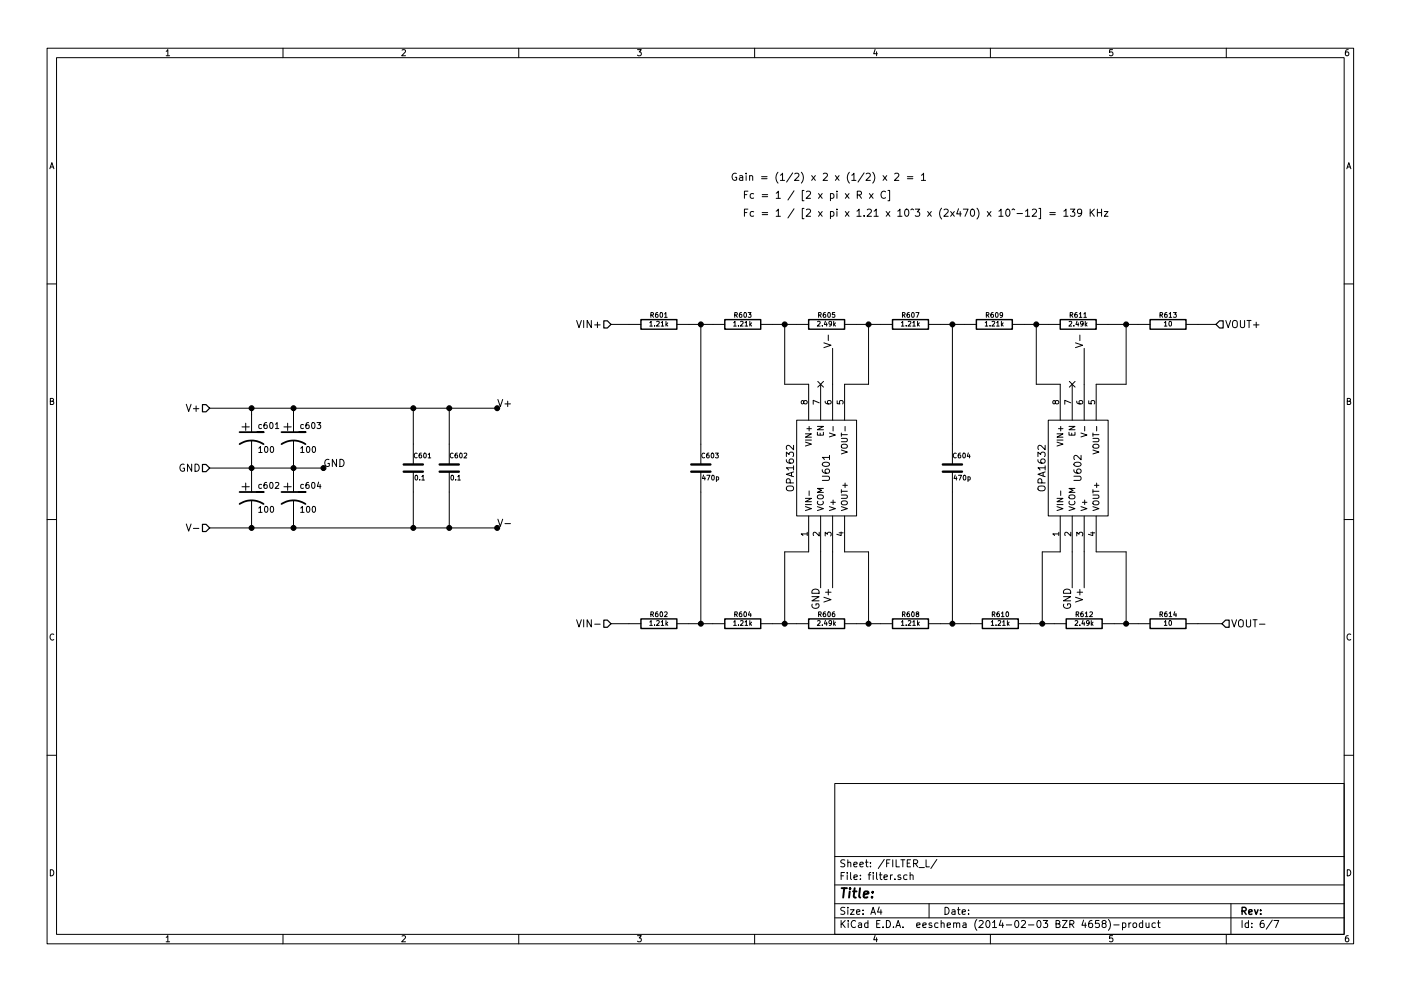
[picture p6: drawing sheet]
EESchema Schematic File Version 2
LIBS:conn_gosselin
LIBS:ti_gosselin
LIBS:oscillator_gosselin
LIBS:power
LIBS:device
LIBS:conn
LIBS:microchip_gosselin
LIBS:linear_technology_gosselin
LIBS:led_gosselin
LIBS:wolfson_gosselin
EELAYER 24 0
EELAYER END
$Descr A4 11693 8268
encoding utf-8
Sheet 7 7
Title ""
Date ""
Rev ""
Comp ""
Comment1 ""
Comment2 ""
Comment3 ""
Comment4 ""
$EndDescr
Text HLabel 5100 2700 0    60   Input ~ 0
VIN+
Text HLabel 5100 5200 0    60   Input ~ 0
VIN-
NoConn ~ 6850 3200
NoConn ~ 8950 3200
Text Label 6950 2900 1    60   ~ 0
V-
Text Label 9050 2900 1    60   ~ 0
V-
Text Label 6950 4900 3    60   ~ 0
V+
Text Label 9050 4900 3    60   ~ 0
V+
Text HLabel 1750 3400 0    60   Input ~ 0
V+
Text HLabel 1750 4400 0    60   Input ~ 0
V-
Text Label 4150 4400 0    60   ~ 0
V-
Text Label 4150 3400 0    60   ~ 0
V+
Text HLabel 10150 2700 2    60   Input ~ 0
VOUT+
Text HLabel 10200 5200 2    60   Input ~ 0
VOUT-
Text Label 6850 4900 3    60   ~ 0
GND
Text Label 8950 4900 3    60   ~ 0
GND
Text HLabel 1750 3900 0    60   Input ~ 0
GND
Text Label 2700 3900 0    60   ~ 0
GND
$Comp
L C C603
U 1 1
P 5850 3900
AR Path="/541690F5/5428A511" Ref="C603"  Part="1" 
AR Path="/5428BABE/5428A511" Ref="C703"  Part="1" 
F 0 "C703" H 5850 4000 40  0000 L CNN
F 1 "470p" H 5856 3815 40  0000 L CNN
F 2 "" H 5888 3750 30  0000 C CNN
F 3 "" H 5850 3900 60  0000 C CNN
F 4 "Digi-Key" H 5850 3900 60  0001 C CNN "Supplier"
F 5 "399-7715-ND" H 5850 3900 60  0001 C CNN "Supplier-PN"
F 6 "Kemet" H 5850 3900 60  0001 C CNN "Manu"
F 7 "PFR5471H100J11L4BULK" H 5850 3900 60  0001 C CNN "Manu-PN"
F 8 "CAP FILM 470PF 100VDC RADIAL" H 5850 3900 60  0001 C CNN "Description"
	1    5850 3900
	1    0    0    -1  
$EndComp
$Comp
L R R601
U 1 1
P 5500 2700
AR Path="/541690F5/5428A539" Ref="R601"  Part="1" 
AR Path="/5428BABE/5428A539" Ref="R701"  Part="1" 
F 0 "R701" V 5580 2700 40  0000 C CNN
F 1 "1.21k" V 5507 2701 40  0000 C CNN
F 2 "" V 5430 2700 30  0000 C CNN
F 3 "" H 5500 2700 30  0000 C CNN
F 4 "Digi-Key" H 5500 2700 60  0001 C CNN "Supplier"
F 5 "985-1300-1-ND" H 5500 2700 60  0001 C CNN "Supplier-PN"
F 6 "Welwyn" H 5500 2700 60  0001 C CNN "Manu"
F 7 "PCF0805R-1K21BT1" H 5500 2700 60  0001 C CNN "Manu-PN"
F 8 "RES 1.21K OHM 0.1W 0805 0.1% SMD" H 5500 2700 60  0001 C CNN "Description"
	1    5500 2700
	0    -1   -1   0   
$EndComp
$Comp
L R R605
U 1 1
P 6900 2700
AR Path="/541690F5/5428B1BE" Ref="R605"  Part="1" 
AR Path="/5428BABE/5428B1BE" Ref="R705"  Part="1" 
F 0 "R705" V 6980 2700 40  0000 C CNN
F 1 "2.49k" V 6907 2701 40  0000 C CNN
F 2 "" V 6830 2700 30  0000 C CNN
F 3 "" H 6900 2700 30  0000 C CNN
F 4 "Digi-Key" H 6900 2700 60  0001 C CNN "Supplier"
F 5 "985-1307-1-ND" H 6900 2700 60  0001 C CNN "Supplier-PN"
F 6 "Welwyn" H 6900 2700 60  0001 C CNN "Manu"
F 7 "PCF0805R-2K49BT1" H 6900 2700 60  0001 C CNN "Manu-PN"
F 8 "RES 2.49K OHM 0.1W 0805 0.1% SMD" H 6900 2700 60  0001 C CNN "Description"
	1    6900 2700
	0    -1   -1   0   
$EndComp
$Comp
L R R613
U 1 1
P 9750 2700
AR Path="/541690F5/5428B212" Ref="R613"  Part="1" 
AR Path="/5428BABE/5428B212" Ref="R713"  Part="1" 
F 0 "R713" V 9830 2700 40  0000 C CNN
F 1 "10" V 9757 2701 40  0000 C CNN
F 2 "" V 9680 2700 30  0000 C CNN
F 3 "" H 9750 2700 30  0000 C CNN
F 4 "Mouser" H 9750 2700 60  0001 C CNN "Supplier"
F 5 "71-PHP00805E10R0BST1" H 9750 2700 60  0001 C CNN "Supplier-PN"
F 6 "Vishay" H 9750 2700 60  0001 C CNN "Manu"
F 7 "PHP00805E10R0BST1" H 9750 2700 60  0001 C CNN "Manu-PN"
F 8 "Thin Film Resistors - SMD .625watt 10ohm .1% 25PPM " H 9750 2700 60  0001 C CNN "Description"
	1    9750 2700
	0    -1   -1   0   
$EndComp
$Comp
L OPA1632 U601
U 1 1
P 6900 3900
AR Path="/541690F5/5431C69B" Ref="U601"  Part="1" 
AR Path="/5428BABE/5431C69B" Ref="U701"  Part="1" 
F 0 "U701" H 6900 3900 60  0000 C CNN
F 1 "OPA1632" H 6900 4200 60  0000 C CNN
F 2 "" H 6900 3700 60  0000 C CNN
F 3 "" H 6900 3700 60  0000 C CNN
F 4 "Digi-Key" H 7100 4750 60  0001 C CNN "Supplier"
F 5 "296-17008-ND" H 7250 4650 60  0001 C CNN "Supplier-PN"
F 6 "Texas Instruments" H 7300 4550 60  0001 C CNN "Manu"
F 7 "OPA1632DGN" H 7200 4350 60  0001 C CNN "Manu-PN"
F 8 "IC OPAMP AUDIO 180MHZ 8MSOP" H 7650 4450 60  0001 C CNN "Description"
	1    6900 3900
	0    -1   -1   0   
$EndComp
$Comp
L OPA1632 U602
U 1 1
P 9000 3900
AR Path="/541690F5/5431C6F1" Ref="U602"  Part="1" 
AR Path="/5428BABE/5431C6F1" Ref="U702"  Part="1" 
F 0 "U702" H 9000 3900 60  0000 C CNN
F 1 "OPA1632" H 9000 4200 60  0000 C CNN
F 2 "" H 9000 3700 60  0000 C CNN
F 3 "" H 9000 3700 60  0000 C CNN
F 4 "Digi-Key" H 9200 4750 60  0001 C CNN "Supplier"
F 5 "296-17008-ND" H 9350 4650 60  0001 C CNN "Supplier-PN"
F 6 "Texas Instruments" H 9400 4550 60  0001 C CNN "Manu"
F 7 "OPA1632DGN" H 9300 4350 60  0001 C CNN "Manu-PN"
F 8 "IC OPAMP AUDIO 180MHZ 8MSOP" H 9750 4450 60  0001 C CNN "Description"
	1    9000 3900
	0    -1   -1   0   
$EndComp
$Comp
L R R603
U 1 1
P 6200 2700
AR Path="/541690F5/5431DA55" Ref="R603"  Part="1" 
AR Path="/5428BABE/5431DA55" Ref="R703"  Part="1" 
F 0 "R703" V 6280 2700 40  0000 C CNN
F 1 "1.21k" V 6207 2701 40  0000 C CNN
F 2 "" V 6130 2700 30  0000 C CNN
F 3 "" H 6200 2700 30  0000 C CNN
F 4 "Digi-Key" H 6200 2700 60  0001 C CNN "Supplier"
F 5 "985-1300-1-ND" H 6200 2700 60  0001 C CNN "Supplier-PN"
F 6 "Welwyn" H 6200 2700 60  0001 C CNN "Manu"
F 7 "PCF0805R-1K21BT1" H 6200 2700 60  0001 C CNN "Manu-PN"
F 8 "RES 1.21K OHM 0.1W 0805 0.1% SMD" H 6200 2700 60  0001 C CNN "Description"
	1    6200 2700
	0    -1   -1   0   
$EndComp
$Comp
L R R607
U 1 1
P 7600 2700
AR Path="/541690F5/5431DA6A" Ref="R607"  Part="1" 
AR Path="/5428BABE/5431DA6A" Ref="R707"  Part="1" 
F 0 "R707" V 7680 2700 40  0000 C CNN
F 1 "1.21k" V 7607 2701 40  0000 C CNN
F 2 "" V 7530 2700 30  0000 C CNN
F 3 "" H 7600 2700 30  0000 C CNN
F 4 "Digi-Key" H 7600 2700 60  0001 C CNN "Supplier"
F 5 "985-1300-1-ND" H 7600 2700 60  0001 C CNN "Supplier-PN"
F 6 "Welwyn" H 7600 2700 60  0001 C CNN "Manu"
F 7 "PCF0805R-1K21BT1" H 7600 2700 60  0001 C CNN "Manu-PN"
F 8 "RES 1.21K OHM 0.1W 0805 0.1% SMD" H 7600 2700 60  0001 C CNN "Description"
	1    7600 2700
	0    -1   -1   0   
$EndComp
$Comp
L R R609
U 1 1
P 8300 2700
AR Path="/541690F5/5431DA7F" Ref="R609"  Part="1" 
AR Path="/5428BABE/5431DA7F" Ref="R709"  Part="1" 
F 0 "R709" V 8380 2700 40  0000 C CNN
F 1 "1.21k" V 8307 2701 40  0000 C CNN
F 2 "" V 8230 2700 30  0000 C CNN
F 3 "" H 8300 2700 30  0000 C CNN
F 4 "Digi-Key" H 8300 2700 60  0001 C CNN "Supplier"
F 5 "985-1300-1-ND" H 8300 2700 60  0001 C CNN "Supplier-PN"
F 6 "Welwyn" H 8300 2700 60  0001 C CNN "Manu"
F 7 "PCF0805R-1K21BT1" H 8300 2700 60  0001 C CNN "Manu-PN"
F 8 "RES 1.21K OHM 0.1W 0805 0.1% SMD" H 8300 2700 60  0001 C CNN "Description"
	1    8300 2700
	0    -1   -1   0   
$EndComp
$Comp
L R R611
U 1 1
P 9000 2700
AR Path="/541690F5/5431DA94" Ref="R611"  Part="1" 
AR Path="/5428BABE/5431DA94" Ref="R711"  Part="1" 
F 0 "R711" V 9080 2700 40  0000 C CNN
F 1 "2.49k" V 9007 2701 40  0000 C CNN
F 2 "" V 8930 2700 30  0000 C CNN
F 3 "" H 9000 2700 30  0000 C CNN
F 4 "Digi-Key" H 9000 2700 60  0001 C CNN "Supplier"
F 5 "985-1307-1-ND" H 9000 2700 60  0001 C CNN "Supplier-PN"
F 6 "Welwyn" H 9000 2700 60  0001 C CNN "Manu"
F 7 "PCF0805R-2K49BT1" H 9000 2700 60  0001 C CNN "Manu-PN"
F 8 "RES 2.49K OHM 0.1W 0805 0.1% SMD" H 9000 2700 60  0001 C CNN "Description"
	1    9000 2700
	0    -1   -1   0   
$EndComp
$Comp
L R R602
U 1 1
P 5500 5200
AR Path="/541690F5/5431DAA9" Ref="R602"  Part="1" 
AR Path="/5428BABE/5431DAA9" Ref="R702"  Part="1" 
F 0 "R702" V 5580 5200 40  0000 C CNN
F 1 "1.21k" V 5507 5201 40  0000 C CNN
F 2 "" V 5430 5200 30  0000 C CNN
F 3 "" H 5500 5200 30  0000 C CNN
F 4 "Digi-Key" H 5500 5200 60  0001 C CNN "Supplier"
F 5 "985-1300-1-ND" H 5500 5200 60  0001 C CNN "Supplier-PN"
F 6 "Welwyn" H 5500 5200 60  0001 C CNN "Manu"
F 7 "PCF0805R-1K21BT1" H 5500 5200 60  0001 C CNN "Manu-PN"
F 8 "RES 1.21K OHM 0.1W 0805 0.1% SMD" H 5500 5200 60  0001 C CNN "Description"
	1    5500 5200
	0    -1   -1   0   
$EndComp
$Comp
L R R604
U 1 1
P 6200 5200
AR Path="/541690F5/5431DABE" Ref="R604"  Part="1" 
AR Path="/5428BABE/5431DABE" Ref="R704"  Part="1" 
F 0 "R704" V 6280 5200 40  0000 C CNN
F 1 "1.21k" V 6207 5201 40  0000 C CNN
F 2 "" V 6130 5200 30  0000 C CNN
F 3 "" H 6200 5200 30  0000 C CNN
F 4 "Digi-Key" H 6200 5200 60  0001 C CNN "Supplier"
F 5 "985-1300-1-ND" H 6200 5200 60  0001 C CNN "Supplier-PN"
F 6 "Welwyn" H 6200 5200 60  0001 C CNN "Manu"
F 7 "PCF0805R-1K21BT1" H 6200 5200 60  0001 C CNN "Manu-PN"
F 8 "RES 1.21K OHM 0.1W 0805 0.1% SMD" H 6200 5200 60  0001 C CNN "Description"
	1    6200 5200
	0    -1   -1   0   
$EndComp
$Comp
L R R606
U 1 1
P 6900 5200
AR Path="/541690F5/5431DB2C" Ref="R606"  Part="1" 
AR Path="/5428BABE/5431DB2C" Ref="R706"  Part="1" 
F 0 "R706" V 6980 5200 40  0000 C CNN
F 1 "2.49k" V 6907 5201 40  0000 C CNN
F 2 "" V 6830 5200 30  0000 C CNN
F 3 "" H 6900 5200 30  0000 C CNN
F 4 "Digi-Key" H 6900 5200 60  0001 C CNN "Supplier"
F 5 "985-1307-1-ND" H 6900 5200 60  0001 C CNN "Supplier-PN"
F 6 "Welwyn" H 6900 5200 60  0001 C CNN "Manu"
F 7 "PCF0805R-2K49BT1" H 6900 5200 60  0001 C CNN "Manu-PN"
F 8 "RES 2.49K OHM 0.1W 0805 0.1% SMD" H 6900 5200 60  0001 C CNN "Description"
	1    6900 5200
	0    -1   -1   0   
$EndComp
$Comp
L R R608
U 1 1
P 7600 5200
AR Path="/541690F5/5431DB41" Ref="R608"  Part="1" 
AR Path="/5428BABE/5431DB41" Ref="R708"  Part="1" 
F 0 "R708" V 7680 5200 40  0000 C CNN
F 1 "1.21k" V 7607 5201 40  0000 C CNN
F 2 "" V 7530 5200 30  0000 C CNN
F 3 "" H 7600 5200 30  0000 C CNN
F 4 "Digi-Key" H 7600 5200 60  0001 C CNN "Supplier"
F 5 "985-1300-1-ND" H 7600 5200 60  0001 C CNN "Supplier-PN"
F 6 "Welwyn" H 7600 5200 60  0001 C CNN "Manu"
F 7 "PCF0805R-1K21BT1" H 7600 5200 60  0001 C CNN "Manu-PN"
F 8 "RES 1.21K OHM 0.1W 0805 0.1% SMD" H 7600 5200 60  0001 C CNN "Description"
	1    7600 5200
	0    -1   -1   0   
$EndComp
$Comp
L R R610
U 1 1
P 8350 5200
AR Path="/541690F5/5431DB56" Ref="R610"  Part="1" 
AR Path="/5428BABE/5431DB56" Ref="R710"  Part="1" 
F 0 "R710" V 8430 5200 40  0000 C CNN
F 1 "1.21k" V 8357 5201 40  0000 C CNN
F 2 "" V 8280 5200 30  0000 C CNN
F 3 "" H 8350 5200 30  0000 C CNN
F 4 "Digi-Key" H 8350 5200 60  0001 C CNN "Supplier"
F 5 "985-1300-1-ND" H 8350 5200 60  0001 C CNN "Supplier-PN"
F 6 "Welwyn" H 8350 5200 60  0001 C CNN "Manu"
F 7 "PCF0805R-1K21BT1" H 8350 5200 60  0001 C CNN "Manu-PN"
F 8 "RES 1.21K OHM 0.1W 0805 0.1% SMD" H 8350 5200 60  0001 C CNN "Description"
	1    8350 5200
	0    -1   -1   0   
$EndComp
$Comp
L R R612
U 1 1
P 9050 5200
AR Path="/541690F5/5431DB6B" Ref="R612"  Part="1" 
AR Path="/5428BABE/5431DB6B" Ref="R712"  Part="1" 
F 0 "R712" V 9130 5200 40  0000 C CNN
F 1 "2.49k" V 9057 5201 40  0000 C CNN
F 2 "" V 8980 5200 30  0000 C CNN
F 3 "" H 9050 5200 30  0000 C CNN
F 4 "Digi-Key" H 9050 5200 60  0001 C CNN "Supplier"
F 5 "985-1307-1-ND" H 9050 5200 60  0001 C CNN "Supplier-PN"
F 6 "Welwyn" H 9050 5200 60  0001 C CNN "Manu"
F 7 "PCF0805R-2K49BT1" H 9050 5200 60  0001 C CNN "Manu-PN"
F 8 "RES 2.49K OHM 0.1W 0805 0.1% SMD" H 9050 5200 60  0001 C CNN "Description"
	1    9050 5200
	0    -1   -1   0   
$EndComp
$Comp
L C C604
U 1 1
P 7950 3900
AR Path="/541690F5/5431DDDC" Ref="C604"  Part="1" 
AR Path="/5428BABE/5431DDDC" Ref="C704"  Part="1" 
F 0 "C704" H 7950 4000 40  0000 L CNN
F 1 "470p" H 7956 3815 40  0000 L CNN
F 2 "" H 7988 3750 30  0000 C CNN
F 3 "" H 7950 3900 60  0000 C CNN
F 4 "Digi-Key" H 7950 3900 60  0001 C CNN "Supplier"
F 5 "399-7715-ND" H 7950 3900 60  0001 C CNN "Supplier-PN"
F 6 "Kemet" H 7950 3900 60  0001 C CNN "Manu"
F 7 "PFR5471H100J11L4BULK" H 7950 3900 60  0001 C CNN "Manu-PN"
F 8 "CAP FILM 470PF 100VDC RADIAL" H 7950 3900 60  0001 C CNN "Description"
	1    7950 3900
	1    0    0    -1  
$EndComp
$Comp
L R R614
U 1 1
P 9750 5200
AR Path="/541690F5/5431E4D7" Ref="R614"  Part="1" 
AR Path="/5428BABE/5431E4D7" Ref="R714"  Part="1" 
F 0 "R714" V 9830 5200 40  0000 C CNN
F 1 "10" V 9757 5201 40  0000 C CNN
F 2 "" V 9680 5200 30  0000 C CNN
F 3 "" H 9750 5200 30  0000 C CNN
F 4 "Mouser" H 9750 5200 60  0001 C CNN "Supplier"
F 5 "71-PHP00805E10R0BST1 " H 9750 5200 60  0001 C CNN "Supplier-PN"
F 6 "Vishay" H 9750 5200 60  0001 C CNN "Manu"
F 7 "PHP00805E10R0BST1" H 9750 5200 60  0001 C CNN "Manu-PN"
F 8 "Thin Film Resistors - SMD .625watt 10ohm .1% 25PPM " H 9750 5200 60  0001 C CNN "Description"
	1    9750 5200
	0    -1   -1   0   
$EndComp
$Comp
L C C601
U 1 1
P 3450 3900
AR Path="/541690F5/543A33EF" Ref="C601"  Part="1" 
AR Path="/5428BABE/543A33EF" Ref="C701"  Part="1" 
F 0 "C701" H 3450 4000 40  0000 L CNN
F 1 "0.1" H 3456 3815 40  0000 L CNN
F 2 "" H 3488 3750 30  0000 C CNN
F 3 "" H 3450 3900 60  0000 C CNN
F 4 "Digi-Key" H 3450 3900 60  0001 C CNN "Supplier"
F 5 "445-8183-1-ND" H 3450 3900 60  0001 C CNN "Supplier-PN"
F 6 "TDK" H 3450 3900 60  0001 C CNN "Manu"
F 7 "CGJ4J2X7R1C104K125AA" H 3450 3900 60  0001 C CNN "Manu-PN"
F 8 "CAP CER 0.1UF 16V 10% X7R 0805" H 3450 3900 60  0001 C CNN "Description"
	1    3450 3900
	1    0    0    -1  
$EndComp
Wire Wire Line
	6950 4600 6950 4900
Wire Wire Line
	6950 3200 6950 2900
Wire Wire Line
	9050 3200 9050 2900
Wire Wire Line
	9050 4600 9050 4900
Wire Wire Line
	6850 4600 6850 4900
Wire Wire Line
	8950 4600 8950 4900
Wire Wire Line
	5750 2700 5950 2700
Wire Wire Line
	6450 2700 6650 2700
Wire Wire Line
	7150 2700 7350 2700
Wire Wire Line
	7850 2700 8050 2700
Wire Wire Line
	8550 2700 8750 2700
Wire Wire Line
	9250 2700 9500 2700
Wire Wire Line
	5750 5200 5950 5200
Wire Wire Line
	6450 5200 6650 5200
Wire Wire Line
	7150 5200 7350 5200
Wire Wire Line
	7850 5200 8100 5200
Wire Wire Line
	8600 5200 8800 5200
Wire Wire Line
	9300 5200 9500 5200
Wire Wire Line
	5100 2700 5250 2700
Wire Wire Line
	10000 2700 10150 2700
Wire Wire Line
	10000 5200 10200 5200
Wire Wire Line
	5100 5200 5250 5200
Wire Wire Line
	5850 3700 5850 2700
Connection ~ 5850 2700
Wire Wire Line
	5850 4100 5850 5200
Connection ~ 5850 5200
Connection ~ 6550 5200
Wire Wire Line
	7250 2700 7250 3200
Connection ~ 7250 2700
Wire Wire Line
	7250 4600 7250 5200
Connection ~ 7250 5200
Wire Wire Line
	7950 2700 7950 3700
Connection ~ 7950 2700
Wire Wire Line
	7950 4100 7950 5200
Connection ~ 7950 5200
Connection ~ 6550 2700
Wire Wire Line
	6550 2700 6550 3200
Wire Wire Line
	6550 3200 6750 3200
Wire Wire Line
	7250 3200 7050 3200
Wire Wire Line
	6750 4600 6550 4600
Wire Wire Line
	6550 4600 6550 5200
Wire Wire Line
	7050 4600 7250 4600
Wire Wire Line
	8850 3200 8650 3200
Wire Wire Line
	8650 3200 8650 2700
Connection ~ 8650 2700
Wire Wire Line
	8700 5200 8700 4600
Wire Wire Line
	8700 4600 8850 4600
Connection ~ 8700 5200
Wire Wire Line
	9150 3200 9400 3200
Wire Wire Line
	9400 3200 9400 2700
Connection ~ 9400 2700
Wire Wire Line
	9150 4600 9400 4600
Wire Wire Line
	9400 4600 9400 5200
Connection ~ 9400 5200
Connection ~ 4150 3400
Connection ~ 4150 4400
Connection ~ 2700 3900
Wire Wire Line
	1750 3400 4150 3400
Wire Wire Line
	1750 4400 4150 4400
Wire Wire Line
	3450 3700 3450 3400
Connection ~ 3450 3400
Wire Wire Line
	3750 3700 3750 3400
Connection ~ 3750 3400
Wire Wire Line
	3450 4100 3450 4400
Connection ~ 3450 4400
Wire Wire Line
	3750 4100 3750 4400
Connection ~ 3750 4400
Wire Wire Line
	1750 3900 2700 3900
Wire Wire Line
	2450 3850 2450 3950
Connection ~ 2450 3900
Wire Wire Line
	2100 3850 2100 3950
Connection ~ 2100 3900
Wire Wire Line
	2100 3450 2100 3400
Connection ~ 2100 3400
Wire Wire Line
	2450 3450 2450 3400
Connection ~ 2450 3400
Wire Wire Line
	2100 4350 2100 4400
Connection ~ 2100 4400
Wire Wire Line
	2450 4350 2450 4400
Connection ~ 2450 4400
$Comp
L C C602
U 1 1
P 3750 3900
AR Path="/541690F5/5449F9E9" Ref="C602"  Part="1" 
AR Path="/5428BABE/5449F9E9" Ref="C702"  Part="1" 
F 0 "C702" H 3750 4000 40  0000 L CNN
F 1 "0.1" H 3756 3815 40  0000 L CNN
F 2 "" H 3788 3750 30  0000 C CNN
F 3 "" H 3750 3900 60  0000 C CNN
F 4 "Digi-Key" H 3750 3900 60  0001 C CNN "Supplier"
F 5 "445-8183-1-ND" H 3750 3900 60  0001 C CNN "Supplier-PN"
F 6 "TDK" H 3750 3900 60  0001 C CNN "Manu"
F 7 "CGJ4J2X7R1C104K125AA" H 3750 3900 60  0001 C CNN "Manu-PN"
F 8 "CAP CER 0.1UF 16V 10% X7R 0805" H 3750 3900 60  0001 C CNN "Description"
	1    3750 3900
	1    0    0    -1  
$EndComp
$Comp
L CP1 c601
U 1 1
P 2100 3650
AR Path="/541690F5/548575CB" Ref="c601"  Part="1" 
AR Path="/5428BABE/548575CB" Ref="c701"  Part="1" 
F 0 "c701" H 2150 3750 50  0000 L CNN
F 1 "100" H 2150 3550 50  0000 L CNN
F 2 "" H 2100 3650 60  0000 C CNN
F 3 "" H 2100 3650 60  0000 C CNN
F 4 "Digi-key" H 2100 3650 60  0001 C CNN "Supplier"
F 5 "P16291-ND" H 2100 3650 60  0001 C CNN "Supplier-PN"
F 6 "Panasonic" H 2100 3650 60  0001 C CNN "Manu"
F 7 "16SEPC100M" H 2100 3650 60  0001 C CNN "Manu-PN"
F 8 "CAP ALUM 100UF 16V 20% RADIAL" H 2100 3650 60  0001 C CNN "Description"
	1    2100 3650
	1    0    0    -1  
$EndComp
$Comp
L CP1 c602
U 1 1
P 2100 4150
AR Path="/541690F5/54857740" Ref="c602"  Part="1" 
AR Path="/5428BABE/54857740" Ref="c702"  Part="1" 
F 0 "c702" H 2150 4250 50  0000 L CNN
F 1 "100" H 2150 4050 50  0000 L CNN
F 2 "" H 2100 4150 60  0000 C CNN
F 3 "" H 2100 4150 60  0000 C CNN
F 4 "Digi-key" H 2100 4150 60  0001 C CNN "Supplier"
F 5 "P16291-ND" H 2100 4150 60  0001 C CNN "Supplier-PN"
F 6 "Panasonic" H 2100 4150 60  0001 C CNN "Manu"
F 7 "16SEPC100M" H 2100 4150 60  0001 C CNN "Manu-PN"
F 8 "CAP ALUM 100UF 16V 20% RADIAL" H 2100 4150 60  0001 C CNN "Description"
	1    2100 4150
	1    0    0    -1  
$EndComp
$Comp
L CP1 c603
U 1 1
P 2450 3650
AR Path="/541690F5/54857755" Ref="c603"  Part="1" 
AR Path="/5428BABE/54857755" Ref="c703"  Part="1" 
F 0 "c703" H 2500 3750 50  0000 L CNN
F 1 "100" H 2500 3550 50  0000 L CNN
F 2 "" H 2450 3650 60  0000 C CNN
F 3 "" H 2450 3650 60  0000 C CNN
F 4 "Digi-key" H 2450 3650 60  0001 C CNN "Supplier"
F 5 "P16291-ND" H 2450 3650 60  0001 C CNN "Supplier-PN"
F 6 "Panasonic" H 2450 3650 60  0001 C CNN "Manu"
F 7 "16SEPC100M" H 2450 3650 60  0001 C CNN "Manu-PN"
F 8 "CAP ALUM 100UF 16V 20% RADIAL" H 2450 3650 60  0001 C CNN "Description"
	1    2450 3650
	1    0    0    -1  
$EndComp
$Comp
L CP1 c604
U 1 1
P 2450 4150
AR Path="/541690F5/5485776A" Ref="c604"  Part="1" 
AR Path="/5428BABE/5485776A" Ref="c704"  Part="1" 
F 0 "c704" H 2500 4250 50  0000 L CNN
F 1 "100" H 2500 4050 50  0000 L CNN
F 2 "" H 2450 4150 60  0000 C CNN
F 3 "" H 2450 4150 60  0000 C CNN
F 4 "Digi-key" H 2450 4150 60  0001 C CNN "Supplier"
F 5 "P16291-ND" H 2450 4150 60  0001 C CNN "Supplier-PN"
F 6 "Panasonic" H 2450 4150 60  0001 C CNN "Manu"
F 7 "16SEPC100M" H 2450 4150 60  0001 C CNN "Manu-PN"
F 8 "CAP ALUM 100UF 16V 20% RADIAL" H 2450 4150 60  0001 C CNN "Description"
	1    2450 4150
	1    0    0    -1  
$EndComp
Text Notes 6100 1500 0    60   ~ 0
Gain = (1/2) x 2 x (1/2) x 2 = 1
Text Notes 6200 1650 0    60   ~ 0
Fc = 1 / [2 x pi x R x C]
Text Notes 6200 1800 0    60   ~ 0
Fc = 1 / [2 x pi x 1.21 x 10^3 x (2x470) x 10^-12] = 139 KHz
$EndSCHEMATC
